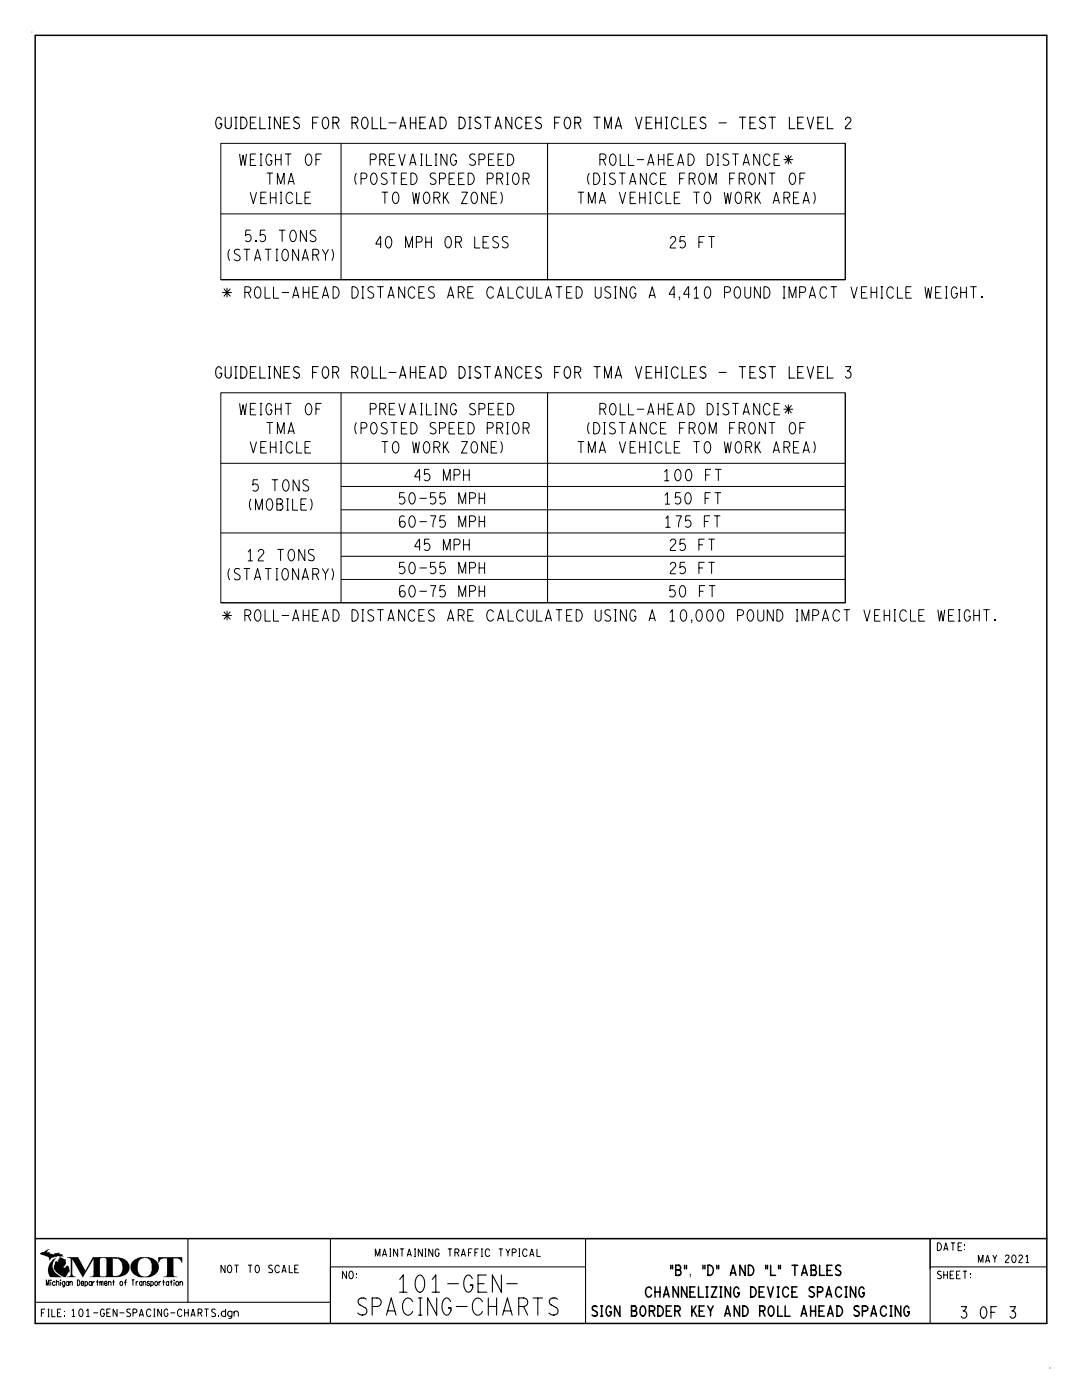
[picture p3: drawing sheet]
<svg xmlns="http://www.w3.org/2000/svg" width="216mm" height="279mm" viewBox="0 0 216 279" stroke-linecap="round" stroke-linejoin="round" font-family="sans-serif">
<path d="M7 7.1h201.9v257h-201.9zM7 247.2h201.9" fill="none" stroke="#000" stroke-width=".3"/>
<path d="M7 259.9h58.9M37.5 247.2v12.7M65.9 247.2v16.9M65.9 252.8h50.9M185.6 247.2v16.9M185.6 252.8h23.3M185.7 247.2h-68.9v16.9" fill="none" stroke="#000" stroke-width=".21"/>
<path d="M6.4 6.4h-.1M44.1 28.6h124.6v27.2h-124.6zM68.1 28.6v27.2M109.3 28.6v27.2M168.7 28.6v27.2M44.1 42.7h124.6M209.6 273h-.1" fill="none" stroke="#000" stroke-width=".2"/>
<g fill="#000">
<path d="M10.4 251.5l.9-.6a2.16 2.16 0 0 0 .6 3.7l.4 .3h-2.3a2.55 2.55 0 0 1 .4-3.4z" fill-rule="evenodd"/>
<path d="M7.9 250.2l1.9-.9-.2 .2-.3 .5 .5-.1 .3 .4 .3-.1 .3 .2 .3-.3 .9-.1v.3h.4l.4 .4h-.6v.2a.64 .64 0 0 0-1 0l-.2-.1-.2 .2v-.1l-.3 .1v-.1l-.5 .7-.2-.7z" fill-rule="evenodd"/>
<path d="M11.9 250.9l1.2 .5 .1 .9-.3 .3-.2 .1 .1 .3h.2l.1-.3 .4-.1 .3 .2a1.4 1.4 0 0 1 0 1.2l-.1-.1-.5 1a3.5 3.5 0 0 1-2.3-1.4l-.2-.4v-.5l.4-.9h.2l.1-.2v.3l.1-.1-.1 .2 .2-.2v-.3a.31 .31 0 0 0 .3-.5z" fill-rule="evenodd"/>
<path d="M13.4 250.9h2.2l1.4 2.7 1.5-2.7h2.2v.1l-.6 .1-.2 .3v3.1l.2 .2 .6 .1v.1h-2.8v-.1l.6-.1 .2-.2v-3.2l-2.1 3.6-2.2-3.6v3a.64 .64 0 0 0 .8 .5v.1h-1.8l.6-.3 .1-.2v-3l-.1-.3z" fill-rule="evenodd"/>
<path d="M20.5 250.9h3v.3l-1-.1v3.4l.4 .2 .6-.1v.3h-3v-.1l.5-.1 .2-.2v-3.1l-.1-.3z" fill-rule="evenodd"/>
<path d="M23.5 250.9a2.06 2.06 0 0 1 2.2 2.8 2.43 2.43 0 0 1-2.2 1.2v-.3a1.62 1.62 0 0 0 .8-2.3v-.3l-.5-.6-.3-.2z" fill-rule="evenodd"/>
<path d="M26.6 251.6l1.4-.7h.9v.1a1.38 1.38 0 0 0-1.4 1.5 1.68 1.68 0 0 0 1.4 2.3v.1a2.22 2.22 0 0 1-2.8-2.6z" fill-rule="evenodd"/>
<path d="M28.9 250.9a2.24 2.24 0 0 1 2.8 2.4 2.4 2.4 0 0 1-2.8 1.6v-.1a1.36 1.36 0 0 0 1.4-1.2v-1.3a1.49 1.49 0 0 0-1.4-1.3z" fill-rule="evenodd"/>
<path d="M31.6 250.9h4.8v1.1h-.2l-.3-.5a1.58 1.58 0 0 0-1.3-.4v3.5l.7 .3h-2.7l.7-.3v-3.5a1.27 1.27 0 0 0-1.4 .5l-.2 .4h-.1z" fill-rule="evenodd"/>
</g>
<g fill="#fff">
<path d="M75.4 37.6h25.6v3.8h-25.6z"/>
<path d="M70.1 33.8h38.8v3.8h-38.8z"/>
<path d="M73.1 30h30.2v3.8h-30.2z"/>
</g>
<path d="M44.1 55.8h124.6" fill="none" stroke="#000" stroke-width=".2"/>
<g fill="#fff">
<path d="M133 46.4h10.4v3.8h-10.4z"/>
<path d="M42.3 22.6h128.3v3.8h-128.3z"/>
<path d="M49.1 37.6h13.7v3.8h-13.7z"/>
<path d="M52.5 33.8h7v3.8h-7z"/>
<path d="M47.1 30h20.5v3.8h-20.5z"/>
<path d="M74.2 46.4h28v3.8h-28z"/>
<path d="M44.8 49h22.5v3.8h-22.5z"/>
<path d="M48.2 45.2h15.6v3.8h-15.6z"/>
</g>
<path d="M44.1 78.4h124.6v41.9h-124.6zM68.1 78.4v41.9M109.3 78.4v41.9M168.7 78.4v41.9M44.1 92.5h124.6M68.1 97.1h41.2" fill="none" stroke="#000" stroke-width=".2"/>
<g fill="#fff">
<path d="M75.4 87.4h25.6v3.8h-25.6z"/>
<path d="M70.1 83.6h38.8v3.7h-38.8z"/>
<path d="M73.1 79.8h30.2v3.7h-30.2z"/>
</g>
<path d="M109.3 97.1h59.4M44.1 106.4h124.6M68.1 101.7h100.6" fill="none" stroke="#000" stroke-width=".2"/>
<g fill="#fff">
<path d="M78.9 97.5h18.6v3.9h-18.6z"/>
<path d="M131.7 92.9h13v3.8h-13z"/>
<path d="M131.8 97.5h12.8v3.9h-12.8z"/>
<path d="M131.9 102.2h12.6v3.8h-12.6z"/>
<path d="M49.1 87.4h13.7v3.8h-13.7z"/>
<path d="M52.5 83.6h7v3.7h-7z"/>
<path d="M47.1 79.8h20.5v3.7h-20.5z"/>
<path d="M43.6 56.5h153.2v3.8h-153.2z"/>
</g>
<path d="M68.1 111h100.6M68.1 115.6h100.6M44.1 120.3h124.6" fill="none" stroke="#000" stroke-width=".2"/>
<g fill="#fff">
<path d="M133 106.8h10.4v3.8h-10.4z"/>
<path d="M133 111.5h10.4v3.8h-10.4z"/>
<path d="M132.9 116.1h10.6v3.8h-10.6z"/>
<path d="M44.8 112.7h22.5v3.8h-22.5z"/>
<path d="M48.6 108.9h14.9v3.8h-14.9z"/>
<path d="M49 98.8h14v3.8h-14z"/>
<path d="M49.7 95h12.7v3.8h-12.7z"/>
<path d="M82 92.9h12.4v3.8h-12.4z"/>
<path d="M78.9 102.2h18.6v3.8h-18.6z"/>
<path d="M82 106.8h12.4v3.8h-12.4z"/>
<path d="M78.9 111.5h18.6v3.8h-18.6z"/>
<path d="M78.9 116.1h18.6v3.8h-18.6z"/>
<path d="M114.5 87.4h48.9v3.8h-48.9z"/>
<path d="M116.5 83.6h47.6v3.7h-47.6z"/>
<path d="M119 79.8h40v3.7h-40z"/>
<path d="M114.5 37.6h48.9v3.8h-48.9z"/>
<path d="M116.5 33.8h47.6v3.8h-47.6z"/>
<path d="M119 30h40v3.8h-40z"/>
<path d="M43.6 120.9h155.8v3.8h-155.8z"/>
<path d="M42.3 72.4h128.3v3.8h-128.3z"/>
</g>
<g font-size="3.4">
<text x="79.5" y="257.9">101-GEN-</text>
<text x="71.4" y="262.5">SPACING-CHARTS</text>
</g>
<g font-size="2.3">
<text x="43" y="25.7">GUIDELINES FOR ROLL-AHEAD DISTANCES FOR TMA VEHICLES - TEST LEVEL 2</text>
<text x="47.8" y="33">WEIGHT OF</text>
<text x="73.9" y="33">PREVAILING SPEED</text>
<text x="119.7" y="33">ROLL-AHEAD DISTANCE*</text>
<text x="49.9" y="40.6">VEHICLE</text>
<text x="53.2" y="36.8">TMA</text>
<text x="70.8" y="36.8">(POSTED SPEED PRIOR</text>
<text x="76.2" y="40.6">TO WORK ZONE)</text>
<text x="115.3" y="40.6">TMA VEHICLE TO WORK AREA)</text>
<text x="117.3" y="36.8">(DISTANCE FROM FRONT OF</text>
<text x="45.5" y="52">(STATIONARY)</text>
<text x="49" y="48.2">5.5 TONS</text>
<text x="75" y="49.5">40 MPH OR LESS</text>
<text x="133.7" y="49.5">25 FT</text>
<text x="44.4" y="59.5">* ROLL-AHEAD DISTANCES ARE CALCULATED USING A 4,410 POUND IMPACT VEHICLE WEIGHT.</text>
<text x="43" y="75.5">GUIDELINES FOR ROLL-AHEAD DISTANCES FOR TMA VEHICLES - TEST LEVEL 3</text>
<text x="47.8" y="82.8">WEIGHT OF</text>
<text x="73.9" y="82.8">PREVAILING SPEED</text>
<text x="119.7" y="82.8">ROLL-AHEAD DISTANCE*</text>
<text x="53.2" y="86.6">TMA</text>
<text x="70.8" y="86.6">(POSTED SPEED PRIOR</text>
<text x="117.3" y="86.6">(DISTANCE FROM FRONT OF</text>
<text x="49.9" y="90.4">VEHICLE</text>
<text x="76.2" y="90.4">TO WORK ZONE)</text>
<text x="82.8" y="96">45 MPH</text>
<text x="115.3" y="90.4">TMA VEHICLE TO WORK AREA)</text>
<text x="132.4" y="96">100 FT</text>
<text x="49.8" y="101.8">(MOBILE)</text>
<text x="50.4" y="98">5 TONS</text>
<text x="79.7" y="100.6">50-55 MPH</text>
<text x="132.5" y="100.6">150 FT</text>
<text x="79.7" y="105.2">60-75 MPH</text>
<text x="132.6" y="105.2">175 FT</text>
<text x="49.3" y="111.9">12 TONS</text>
<text x="82.8" y="109.9">45 MPH</text>
<text x="133.7" y="109.9">25 FT</text>
<text x="45.5" y="115.7">(STATIONARY)</text>
<text x="79.7" y="114.5">50-55 MPH</text>
<text x="79.7" y="119.1">60-75 MPH</text>
<text x="133.6" y="119.1">50 FT</text>
<text x="133.7" y="114.5">25 FT</text>
<text x="44.4" y="124">* ROLL-AHEAD DISTANCES ARE CALCULATED USING A 10,000 POUND IMPACT VEHICLE WEIGHT.</text>
<text x="191.8" y="263.1">3 OF 3</text>
</g>
<g font-size="2">
<text x="128.1" y="254.5">&quot;B&quot;, &quot;D&quot; AND &quot;L&quot; TABLES</text>
<text x="118.1" y="262.7">SIGN BORDER KEY AND ROLL AHEAD SPACING</text>
<text x="123.8" y="258.9">CHANNELIZING DEVICE SPACING</text>
</g>
<g font-size="1.5">
<text x="74.9" y="250.8">MAINTAINING TRAFFIC TYPICAL</text>
<text x="187" y="249.6">DATE:</text>
<text x="194.6" y="252">MAY 2021</text>
<text x="41.9" y="254">NOT TO SCALE</text>
<text x="68.3" y="255.2">NO:</text>
<text x="187" y="255.2">SHEET:</text>
<text x="8.3" y="262.8">FILE:101-GEN-SPACING-CHARTS.dgn</text>
</g>
<text font-size="1.1" x="9.2" y="256.6">Michigan Department of Transportation</text>
</svg>
